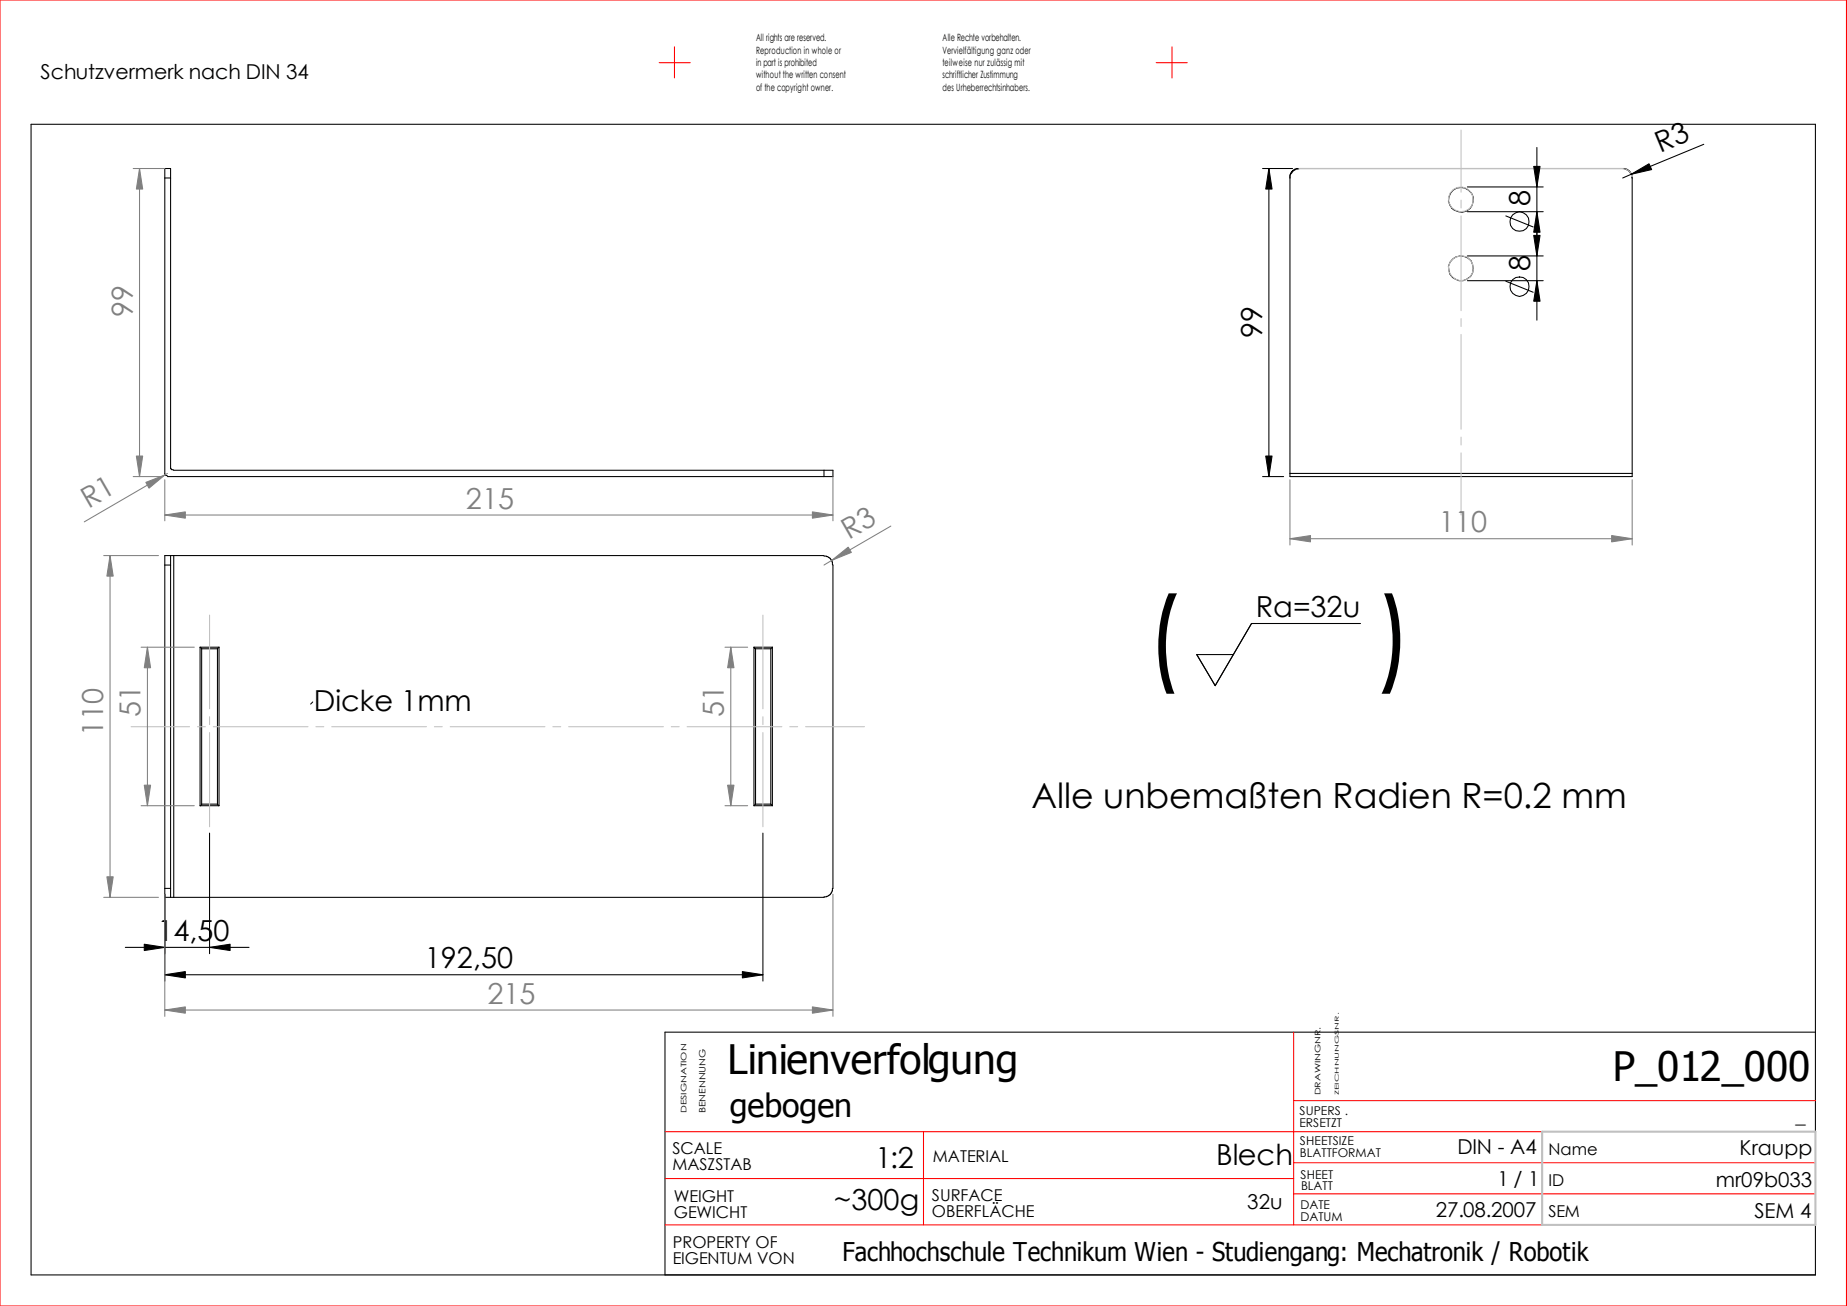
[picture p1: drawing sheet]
<svg xmlns="http://www.w3.org/2000/svg" width="297mm" height="210mm" viewBox="0 0 297 210" stroke-linecap="round" stroke-linejoin="round" font-family="sans-serif">
<g fill="none" stroke="#000" stroke-width=".17">
<path d="M26.5 28.6h.9M26.5 28.6v-1.5h.9v1.5M26.5 28.6v47.7l.4 .2M27.4 28.6v46.8l.2 .1 .3 .1h104.6M203 27.1h4.9M204 27.1v49.5M207.4 28.6v47.5M209 27.1h.1M209 27.1a1.59 1.59 0 0 0-1.6 1.5M209 27.1a1.45 1.45 0 0 0-1.6 1.5M209 27.1h51.9M236 30.1h12.2"/>
<path d="M236 34h12.2M242.1 34.7l4.4 1.8M247.1 23.7v27.8M260.9 27.1a1.59 1.59 0 0 1 1.6 1.5M260.9 27.1h.1M260.9 27.1a1.45 1.45 0 0 1 1.5 1.4l.1 .1M262.5 28.6v47.5M274 23.2l-13.1 5.4M236 41.1h12.2M236 45.1h12.2M242.1 45.2l4.4 1.8M26.9 76.6h105.6"/>
<path d="M132.5 75.6h1.4v1h-1.4M132.5 75.6v1M203 76.6h3.4M207.4 76.1v.5h55.1v-.5M207.4 76.1h55.1M26.5 90.8h.9M26.5 90.8v52M27.4 89.3h-.9v1.5M27.4 89.3v1.5M27.4 89.3h.5M27.4 90.8v52M27.9 89.3v55"/>
<path d="M27.9 89.3h104.6M132.5 89.4a1.3 1.3 0 0 1 1.4 1.3v.1v52a1.17 1.17 0 0 1-.9 1.3l-.5 .2h-104.6M32.2 104.1l.2 .2M32.2 104.1h3M32.2 104.1v25.4M32.4 104.3h2.6M32.4 104.3v25M35 104.3v25M35.2 104.1l-.2 .2M35.2 104.1v25.4M50.3 112.9l-.3 .3M121.2 104.1l.3 .2"/>
<path d="M121.2 104.1h3M121.2 104.1v25.4M121.5 104.3h2.5M121.5 104.3v25M124 104.3v25M124.2 104.1l-.2 .2M124.2 104.1v25.4M218.8 100.2h-17.5l-5.9 10-3-5h6M32.2 129.5h3M32.4 129.3l-.2 .2M32.4 129.3h2.6M33.7 133.9v19.4"/>
<path d="M35 129.3l.2 .2M121.2 129.5h3M121.5 129.3l-.3 .2M121.5 129.3h2.5M122.7 133.9v23.8M124 129.3l.2 .2M20.2 152.3h19.8M26.5 142.8v1.5h.9M26.5 142.8h.9M26.5 143.8v13.9M26.5 156.7h96.2M27.4 142.8v1.5"/>
<path d="M27.4 144.3h.5M291.9 165.9h-185v39.1M291.9 181.9v-161.9h-286.9v185h286.9v-8.1"/>
<circle cx="234.9" cy="32.1" r="1.99"/>
<circle cx="244.4" cy="35.6" r="1.58"/>
<circle cx="234.9" cy="43.1" r="1.99"/>
<circle cx="244.3" cy="46.1" r="1.54"/>
</g>
<g fill="none" stroke="#f00" stroke-width=".17">
<path d="M0 0h296.9v210h-296.9zM106 10.1h5M108.5 7.5v5M185.9 10.1h5M188.5 7.5v5M208 177h83.9M208 165.9v31M106.9 196.9h141.1M106.9 189.5h101.1M106.9 181.9h141.1M148.5 181.9v15M208 191.9h83.9"/>
<path d="M208 186.9h83.9"/>
</g>
<path d="M248 181.9h43.9v15h-43.9z" fill="none" stroke="#c0c0c0" stroke-width=".34"/>
<g fill="none" stroke="#c0c0c0" stroke-width=".17">
<path d="M208.9 27.1h52a1.45 1.45 0 0 1 1.5 1.3M233.7 30.5a1.99 1.99 0 0 1 2.9 .5 1.99 1.99 0 0 1-.9 2.9 1.99 1.99 0 0 1-2.7-1.3l-.1-.8 .3-.7zM234.9 20.9v10M234.9 32.2v1.2M234.9 34.7v15.3M234.9 51.2v1.3M234.9 53.8v15.2M234.9 70.3v1.2M234.9 72.8v10M33.7 98.9v15.1M122.7 98.9v15.1M21.1 116.8h9.4"/>
<path d="M31.7 116.8h1.3M33.7 115.2v1.3M33.7 117.8v15.1M34.3 116.8h15.2M50.8 116.8h1.3M53.3 116.8h15.3M69.8 116.8h1.3M72.4 116.8h15.2M88.9 116.8h1.3M91.4 116.8h15.3M107.9 116.8h1.3M110.5 116.8h15.2"/>
<path d="M122.7 115.2v1.3M122.7 117.8v15.1M127 116.8h1.3M129.5 116.8h9.5"/>
<circle cx="234.9" cy="43.1" r="1.98"/>
</g>
<path d="M204 27.1l.6 3.3h-1.1zM247.1 34l.5 3.3h-1zM246.6 26.8h1l-.5 3.3zM262.3 28l2.9-1.7 .4 1zM246.6 37.8h1l-.5 3.3zM247.1 45.1l.5 3.3h-1zM203.5 73.3h1.1l-.6 3.3zM23.2 151.8l3.3 .5-3.3 .5zM26.5 156.7l3.3-.5v1zM33.7 152.3l3.3-.5v1zM119.4 156.2l3.3 .5-3.3 .5z" fill="#000" stroke="#000" stroke-width=".17"/>
<g fill="none" stroke="#808080" stroke-width=".17">
<path d="M21.4 27.1h5.1M22.4 27.1v49.5M21.4 76.6h4.6M26.5 77.1v6.6M26.9 76.1l-13.4 7.8M133.9 76.6v7.1M207.4 77.1v10.5M262.5 77.1v10.5M16.7 89.3h8.8M17.7 89.3v55M26.5 82.8h107.4M143.3 84.6l-10.8 6.2"/>
<path d="M207.4 86.6h55.1M22.7 104.1h8.5M23.7 104.1v25.4M116.6 104.1h3.6M117.5 104.1v25.4M22.7 129.5h8.5M116.6 129.5h3.6M16.7 144.3h8.8M26.5 143.8v19.6M133.9 143.8v19.6M26.5 162.4h107.4"/>
</g>
<g fill="#808080" stroke="#808080" stroke-width=".17">
<path d="M207.4 86.6l3.3-.5v1z"/>
<path d="M259.2 86.1l3.3 .5-3.3 .5z"/>
<path d="M22.4 27.1l.5 3.3h-1z"/>
<path d="M26.5 82.8l3.3-.5v1z"/>
<path d="M130.6 82.3l3.3 .5-3.3 .5z"/>
<path d="M21.9 73.3h1l-.5 3.3z"/>
<path d="M23.5 77.6l3-1.2-2.5 2.1z"/>
<path d="M117.5 104.1l.5 3.3h-1z"/>
<path d="M26.5 162.4l3.3-.5v1z"/>
<path d="M117 126.2h1l-.5 3.3z"/>
<path d="M23.2 126.2h1l-.5 3.3z"/>
<path d="M17.7 89.3l.5 3.3h-1z"/>
<path d="M23.7 104.1l.5 3.3h-1z"/>
<path d="M130.6 161.9l3.3 .5-3.3 .5z"/>
<path d="M17.2 141h1l-.5 3.3z"/>
<path d="M133.8 90.1l2.6-2.1 .5 .8z"/>
</g>
<g font-size="16.8">
<text x="184.1" y="108">(</text>
<text x="221.1" y="108">)</text>
</g>
<g font-size="6.5">
<text x="117" y="172.7">Linienverfolgung</text>
<text x="259.3" y="173.8">P_012_000</text>
</g>
<text font-size="5.6" x="165.9" y="129.9">Alle unbemaßten Radien R=0.2 mm</text>
<text font-size="5.2" x="117.3" y="179.6">gebogen</text>
<g font-size="4.7">
<text x="267" y="24.6" transform="rotate(-23 267 24.6)">R3</text>
<text x="246" y="33.2" transform="rotate(-90 246 33.2)">8</text>
<text x="246" y="43.6" transform="rotate(-90 246 43.6)">8</text>
<text x="202.9" y="54.3" transform="rotate(-90 202.9 54.3)">99</text>
<text x="201.9" y="99.2">Ra=32u</text>
<text x="50.5" y="114.4">Dicke 1mm</text>
<text x="25.3" y="151.3">14,50</text>
<text x="68.3" y="155.7">192,50</text>
<text x="140.8" y="187.7">1:2</text>
<text x="195.6" y="187.3">Blech</text>
<text x="134.1" y="194.5">~300g</text>
</g>
<g font-size="4.7" fill="#808080">
<text x="21.3" y="51" transform="rotate(-90 21.3 51)">99</text>
<text x="14.2" y="81.8" transform="rotate(-30 14.2 81.8)">R1</text>
<text x="74.9" y="81.8">215</text>
<text x="136.5" y="86.9" transform="rotate(-30 136.5 86.9)">R3</text>
<text x="231.4" y="85.6">110</text>
<text x="16.6" y="118.3" transform="rotate(-90 16.6 118.3)">110</text>
<text x="22.6" y="115.2" transform="rotate(-90 22.6 115.2)">51</text>
<text x="116.4" y="115.2" transform="rotate(-90 116.4 115.2)">51</text>
<text x="78.4" y="161.4">215</text>
</g>
<text font-size="4.1" x="135.5" y="202.8">Fachhochschule Technikum Wien - Studiengang: Mechatronik / Robotik</text>
<g font-size="3.3">
<text x="6.5" y="12.7">Schutzvermerk nach DIN 34</text>
<text x="234.4" y="185.6">DIN - A4</text>
<text x="279.7" y="185.8">Kraupp</text>
<text x="288.7" y="180.6">_</text>
<text x="240.8" y="190.8">1 / 1</text>
<text x="275.9" y="190.8">mr09b033</text>
<text x="200.6" y="194.3">32u</text>
<text x="230.9" y="195.7">27.08.2007</text>
<text x="282.1" y="195.8">SEM 4</text>
</g>
<g font-size="2.6">
<text x="108.1" y="185.5">SCALE</text>
<text x="249" y="185.7">Name</text>
<text x="108.1" y="188">MASZSTAB</text>
<text x="150" y="186.9">MATERIAL</text>
<text x="249" y="190.7">ID</text>
<text x="108.4" y="195.8">GEWICHT</text>
<text x="108.4" y="193.3">WEIGHT</text>
<text x="149.9" y="195.7">OBERFLÄCHE</text>
<text x="149.9" y="193">SURFACE</text>
<text x="249" y="195.7">SEM</text>
<text x="108.2" y="203.3">EIGENTUM VON</text>
<text x="108.2" y="200.7">PROPERTY OF</text>
</g>
<g font-size="1.9">
<text x="209" y="179.3">SUPERS .</text>
<text x="209" y="181.3">ERSETZT</text>
<text x="209" y="184.2">SHEETSIZE</text>
<text x="209" y="186.1">BLATTFORMAT</text>
<text x="209.1" y="189.5">SHEET</text>
<text x="209.2" y="191.3">BLATT</text>
<text x="209.1" y="196.3">DATUM</text>
<text x="209.1" y="194.3">DATE</text>
</g>
<g font-size="1.6">
<text x="121.6" y="6.6">All rights are reserved.</text>
<text x="121.6" y="8.6">Reproduction in whole or</text>
<text x="121.6" y="10.6">in part is prohibited</text>
<text x="151.6" y="6.6">Alle Rechte vorbehalten.</text>
<text x="151.6" y="8.6">Vervielfältigung ganz oder</text>
<text x="151.6" y="10.6">teilweise nur zulässig mit</text>
<text x="121.6" y="14.6">of the copyright owner.</text>
<text x="121.6" y="12.6">without the written consent</text>
<text x="151.6" y="14.6">des Urheberrechtsinhabers.</text>
<text x="151.6" y="12.6">schriftlicher Zustimmung</text>
</g>
<text font-size="1.4" x="113.5" y="179" transform="rotate(-90 113.5 179)">BENENNUNG</text>
<g font-size="1.2">
<text x="110.4" y="179" transform="rotate(-90 110.4 179)">DESIGNATION</text>
<text x="212.3" y="176.1" transform="rotate(-90 212.3 176.1)">DRAWINGNR.</text>
</g>
<text font-size=".9" x="215.3" y="176.1" transform="rotate(-90 215.3 176.1)">ZEICHNUNGSNR.</text>
</svg>
